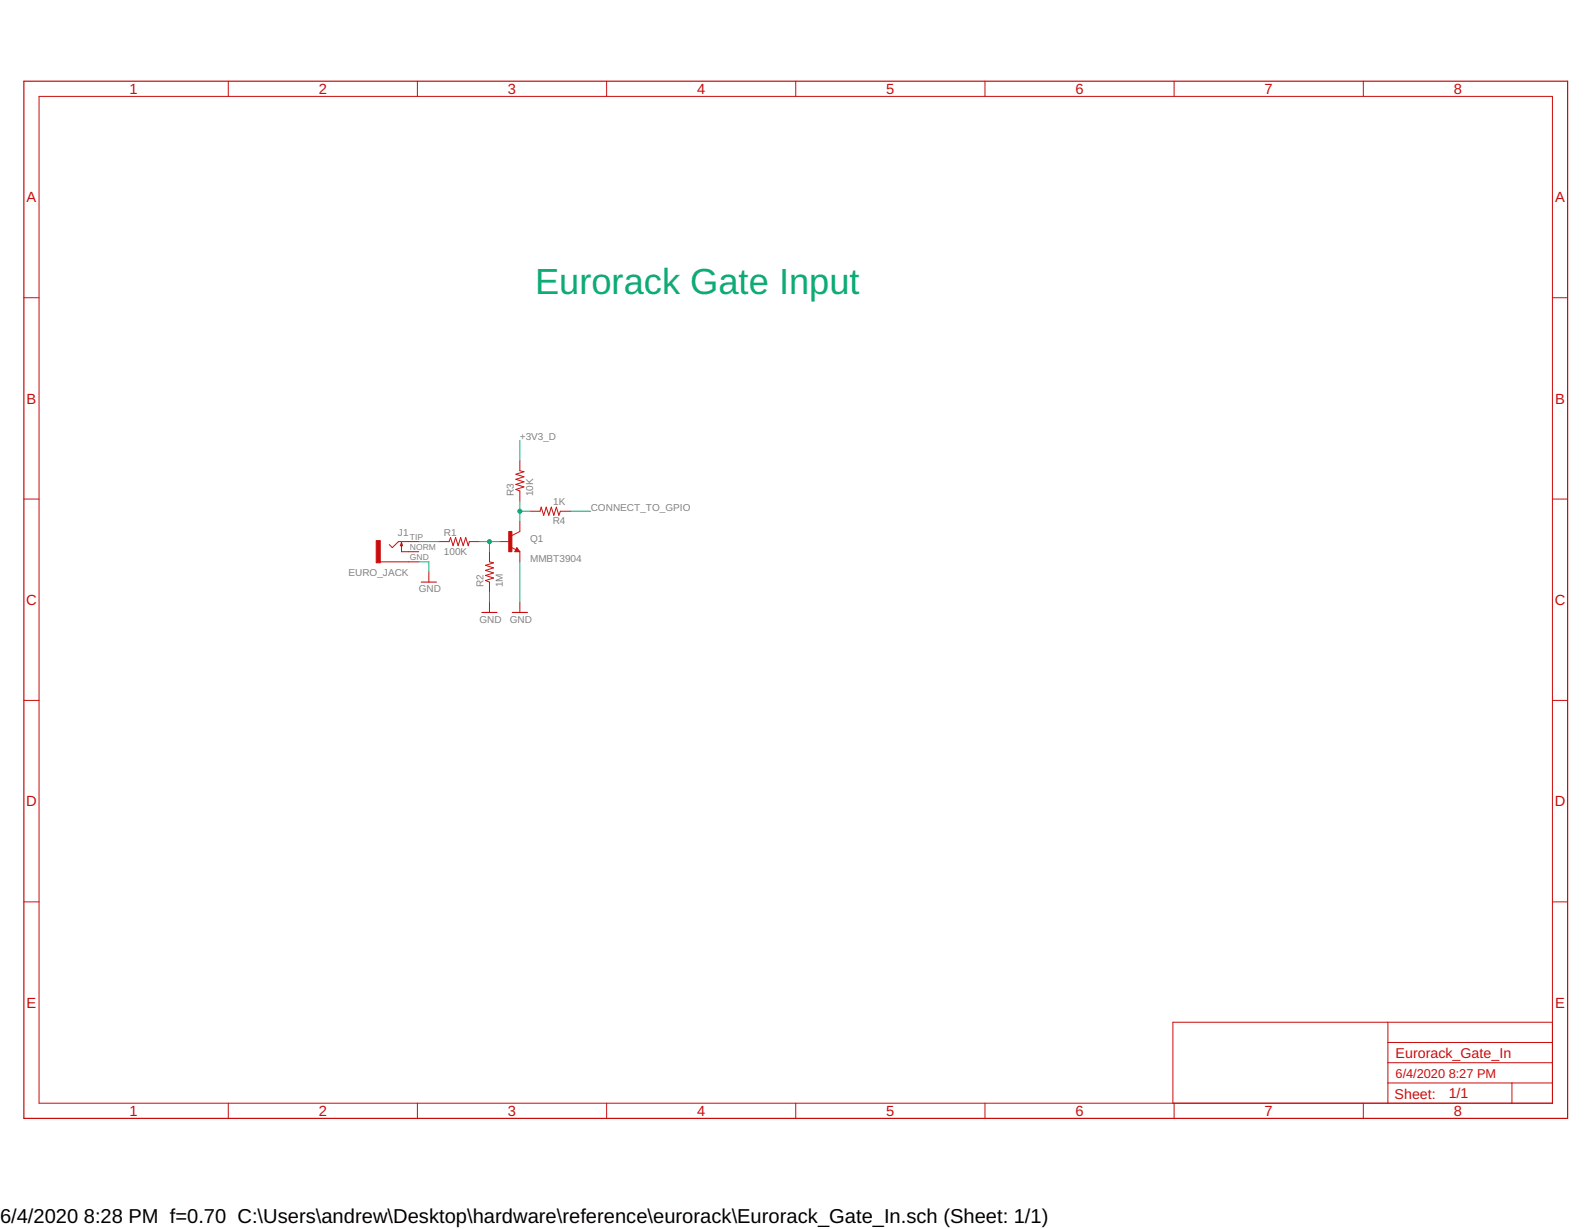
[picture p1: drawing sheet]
<svg xmlns="http://www.w3.org/2000/svg" width="279mm" height="216mm" viewBox="0 0 279 216" stroke-linecap="round" stroke-linejoin="round" font-family="sans-serif">
<g fill="none" stroke="#c90d0c" stroke-width=".18">
<path d="M6.9 16.9h265.7v176.9h-265.7zM40.1 14.3v2.6M73.3 14.3v2.6M106.5 14.3v2.6M139.7 14.3v2.6M173 14.3v2.6M206.2 14.3v2.6M239.4 14.3v2.6M4.2 52.3h2.7M272.6 52.3h2.7M4.2 87.7h2.7M66.8 98.7h6.7"/>
<path d="M70.5 95.3v1.6h3M73.5 95.1h-3.5l-1.1 1.1-.5-.5M77.1 95.1h1.8l.2-.7 .5 1.5 .4-1.5 .5 1.5 .4-1.5 .4 1.5 .5-1.5 .4 1.5 .2-.8h1.8M86 96.9v1.8l.7 .2-1.4 .4 1.4 .5-1.4 .4 1.4 .4-1.4 .5 1.4 .4-1.4 .5 .7 .3v1.7M87.7 95.1h1.8M89.7 96.1l.9 .5M90.8 96.2l.5 .7h-.9zM91.3 91.6v1.8l-1.4 .7M91.3 80.9v1.8l.7 .2-1.4 .4 1.4 .5-1.4 .4 1.4 .4-1.4 .5 1.4 .4-1.4 .5 .7 .3v1.7M91.3 96.9v1.8M93.1 89.8h1.7l.2-.7 .5 1.4 .4-1.4 .5 1.4 .4-1.4 .5 1.4 .4-1.4 .4 1.4 .3-.7h1.8M272.6 87.7h2.7"/>
<path d="M75.3 100.5v1.8M86 105.8v1.8M91.3 105.8v1.8M4.2 123h2.7M272.6 123h2.7M4.2 158.4h2.7M272.6 158.4h2.7M243.7 179.6v14.2M272.6 179.6h-66.6v14.2M40.1 193.8v2.7M73.3 193.8v2.7M106.5 193.8v2.7"/>
<path d="M139.7 193.8v2.7M173 193.8v2.7M206.2 193.8v2.7M239.4 193.8v2.7M243.7 190.2h28.9M243.7 186.7h28.9M243.7 183.1h28.9M265.5 190.2v3.6"/>
</g>
<path d="M4.2 14.3h271.1v182.2h-271.1z" fill="none" stroke="#c90d0c" stroke-width=".21"/>
<path d="M70.5 95.3l.2 .6h-.4zM90.8 96.6v.2h-.2l.2-.4 .3 .4h-.5M74 102.3h2.6M84.6 107.6h2.7M90 107.6h2.6" fill="none" stroke="#c90d0c" stroke-width=".19"/>
<g fill="#c90d0c" stroke="#c90d0c" stroke-width=".18">
<path d="M66.1 95h.7v3.9h-.7z"/>
<path d="M89.3 93.4h.6v3.5h-.6z"/>
</g>
<path d="M91.3 77.4v3.5M73.5 98.7h1.8v1.8M73.5 95.1h3.6M84.2 95.1h3.5M86 95.1v1.8M91.3 88v3.6M91.3 98.7v7.1M91.3 89.8h1.8M100.2 89.8h3.5M86 104v1.8" fill="none" stroke="#0dab76" stroke-width=".18"/>
<g fill="#0dab76" stroke="#0dab76" stroke-width=".18">
<circle cx="86" cy="95.1" r=".36"/>
<circle cx="91.3" cy="89.8" r=".36"/>
</g>
<text font-size="6.4" fill="#0dab76" x="94" y="51.6">Eurorack Gate Input</text>
<g font-size="3.5">
<text x="0" y="214.9">6/4/2020</text>
<text x="14.7" y="214.9">8:28 PM f=0.70 C:\Users\andrew\Desktop\hardware\reference\eurorack\Eurorack_Gate_In.sch (Sheet: 1/1)</text>
</g>
<g font-size="2.6" fill="#c90d0c">
<text x="22.7" y="16.5">1</text>
<text x="56" y="16.5">2</text>
<text x="89.2" y="16.5">3</text>
<text x="122.4" y="16.5">4</text>
<text x="155.6" y="16.5">5</text>
<text x="188.9" y="16.5">6</text>
<text x="222.1" y="16.5">7</text>
<text x="255.3" y="16.5">8</text>
<text x="4.7" y="35.5">A</text>
<text x="273.1" y="35.5">A</text>
<text x="4.7" y="70.9">B</text>
<text x="273.1" y="70.9">B</text>
<text x="4.6" y="106.3">C</text>
<text x="273" y="106.3">C</text>
<text x="4.6" y="141.6">D</text>
<text x="273" y="141.6">D</text>
<text x="4.7" y="177">E</text>
<text x="273.1" y="177">E</text>
<text x="22.7" y="196">1</text>
<text x="56" y="196">2</text>
<text x="89.2" y="196">3</text>
<text x="122.4" y="196">4</text>
<text x="155.6" y="196">5</text>
<text x="188.9" y="196">6</text>
<text x="222.1" y="196">7</text>
<text x="255.3" y="196">8</text>
</g>
<g font-size="2.5" fill="#c90d0c">
<text x="245.1" y="185.8">Eurorack_Gate_In</text>
<text x="244.9" y="193">Sheet:</text>
<text x="254.4" y="192.9">1/1</text>
</g>
<g font-size="2.2" fill="#c90d0c">
<text x="245.1" y="189.4">6/4/2020</text>
<text x="254.4" y="189.4">8:27 PM</text>
</g>
<g font-size="1.8" fill="#808080">
<text x="91.3" y="77.4">+3V3_D</text>
<text x="90.3" y="87.1" transform="rotate(-90 90.3 87.1)">R3</text>
<text x="93.6" y="87.1" transform="rotate(-90 93.6 87.1)">10K</text>
<text x="97.2" y="88.7">1K</text>
<text x="103.7" y="89.8">CONNECT_TO_GPIO</text>
<text x="69.9" y="94.1">J1</text>
<text x="78" y="94.1">R1</text>
<text x="93.1" y="95.1">Q1</text>
<text x="97.1" y="92.1">R4</text>
<text x="61.2" y="101.2">EURO_JACK</text>
<text x="78" y="97.5">100K</text>
<text x="93.1" y="98.7">MMBT3904</text>
<text x="73.5" y="104">GND</text>
<text x="84.9" y="103.1" transform="rotate(-90 84.9 103.1)">R2</text>
<text x="88.3" y="103.1" transform="rotate(-90 88.3 103.1)">1M</text>
<text x="84.2" y="109.4">GND</text>
<text x="89.5" y="109.4">GND</text>
</g>
<g font-size="1.5" fill="#808080">
<text x="72" y="94.9">TIP</text>
<text x="72" y="98.4">GND</text>
<text x="72" y="96.7">NORM</text>
</g>
</svg>
